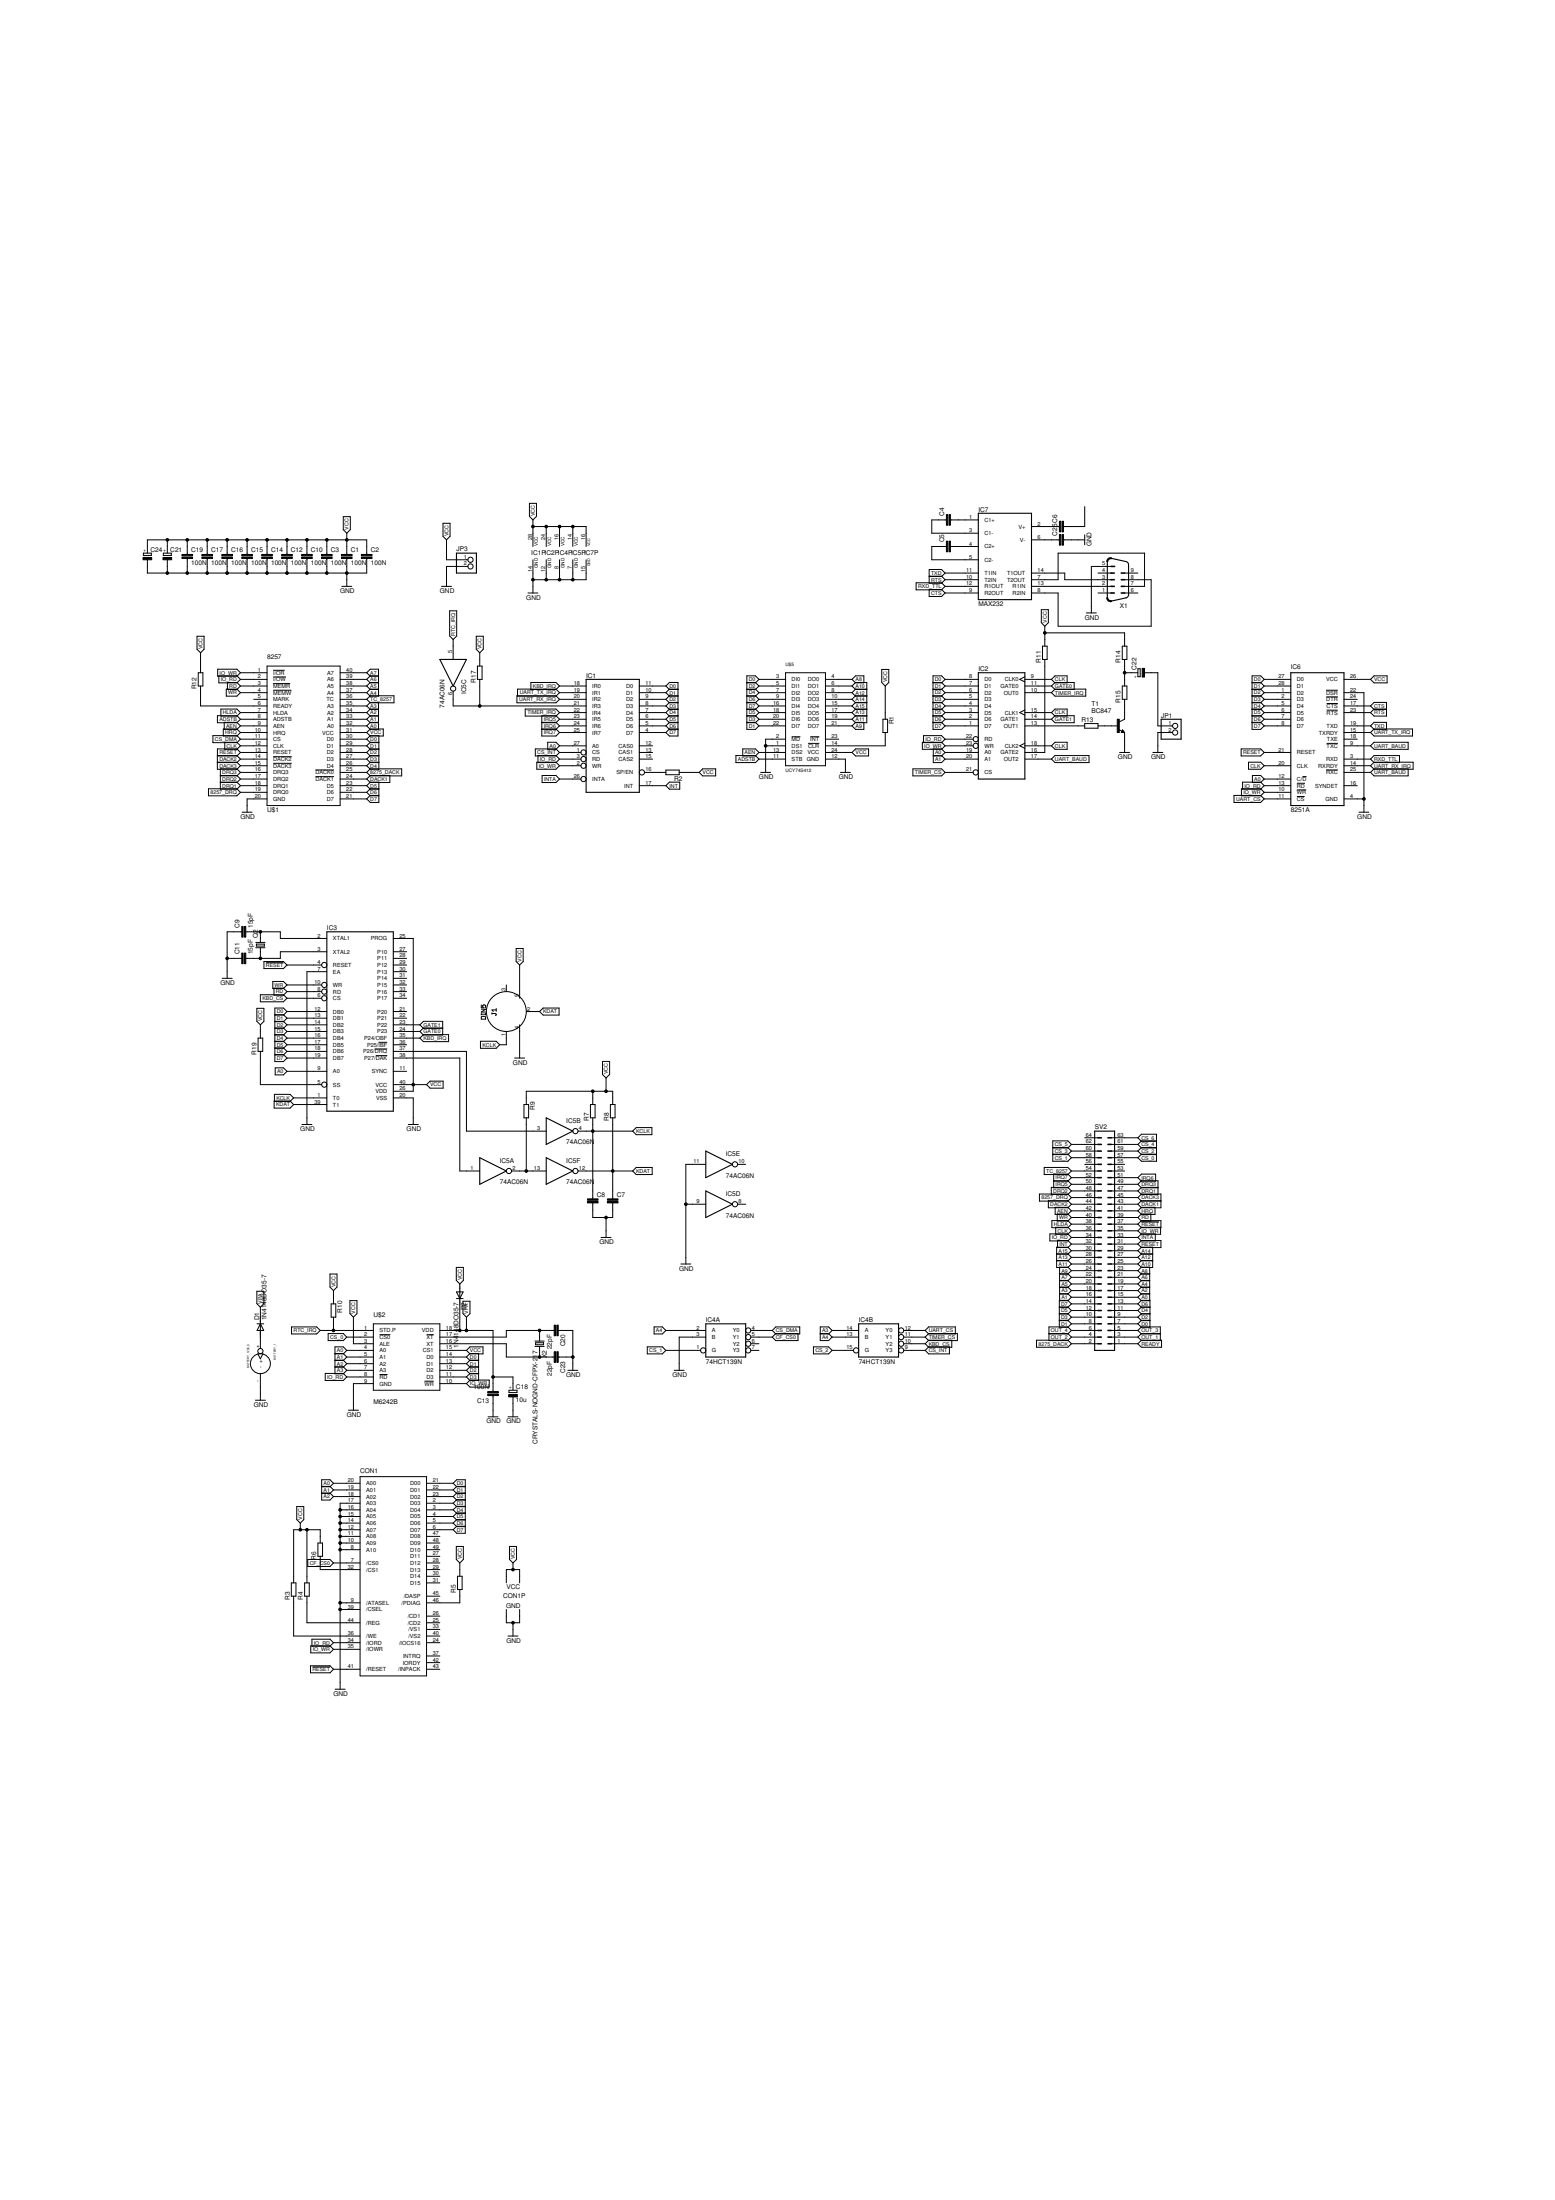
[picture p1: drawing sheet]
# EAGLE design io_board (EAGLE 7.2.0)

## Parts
BATTERY_1  BATTERY_1236_C  [BATTERY_1236_C]
C1  100N  C-EUC0603  [C0603]
C2  100N  C-EUC1206  [C1206]
C3  100N  C-EUC0603  [C0603]
C4  C-EUC0603  [C0603]
C5  C-EUC0603  [C0603]
C6  C-EUC0603  [C0603]
C7  C-EUC0603  [C0603]
C8  C-EUC0603  [C0603]
C9  15pF  C-EUC0603  [C0603]
C10  100N  C-EUC0603  [C0603]
C11  15pF  C-EUC0603  [C0603]
C12  100N  C-EUC0603  [C0603]
C13  100N  C-EUC0603  [C0603]
C14  100N  C-EUC0603  [C0603]
C15  100N  C-EUC0603  [C0603]
C16  100N  C-EUC0603  [C0603]
C17  100N  C-EUC0603  [C0603]
C18  10u  CPOL-EUSMCB  [SMC_B]
C19  100N  C-EUC0603  [C0603]
C20  22pF  C-EUC0603  [C0603]
C21  CPOL-EUE3.5-8  [E3,5-8]
C22  CPOL-EUE2-4  [E2-4]
C23  22pF  C-EUC0603  [C0603]
C24  CPOL-EUSMCB  [SMC_B]
C25  C-EUC0603  [C0603]
CON1  CF-CARD-IDE_MODE  [MI20-50PD-SF]
D1  1N4148DO35-7  [DO35-7]
D2  1N4148DO35-7  [DO35-7]
IC1  8259A  [DIL28-6]
IC2  8253  [DIL24-6]
IC3  UPI-8042AH  [DIL40]
IC4  74HCT139N  [DIL16]
IC5  74AC06N  [DIL14]
IC6  8251A  [DIL28-6]
IC7  MAX232  [DIL16]
J1  DIN5  [DIN5-RA-PTH]
JP1  PINHD-1X2  [1X02]
JP3  PINHD-1X2/90  [1X02/90]
Q2  CRYSTALHC49S  [HC49/S]
R1  R-EU_R0603  [R0603]
R2  R-EU_R0603  [R0603]
R3  R-EU_R0603  [R0603]
R4  R-EU_0204/7  [0204/7]
R5  R-EU_R0603  [R0603]
R6  R-EU_R0603  [R0603]
R7  R-EU_0204/5  [0204/5]
R8  R-EU_M0805  [M0805]
R9  R-EU_R0603  [R0603]
R10  R-EU_R0603  [R0603]
R11  R-EU_R0603  [R0603]
R12  R-EU_R0603  [R0603]
R13  R-EU_R0603  [R0603]
R14  R-EU_0204/5  [0204/5]
R15  R-EU_R0603  [R0603]
R17  R-EU_0204/7  [0204/7]
R19  R-EU_0204/5  [0204/5]
SV2  ML64L  [ML64L]
T1  BC847  [SOT23]
U$1  8257  [DIL40]
U$2  M6242B  [DIL18]
U$5  UCY74S412  [DIL24-6]
X1  M09HP  [M09HP]
X2  CRYSTALS-NOGND-CFPX-217  [3.2X1.5-2-PAD]

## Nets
8257_DRQ: SV2.46 U$1.19(DRQ0)
8275_DACK: SV2.2 U$1.25(!DACK0)
!RESET: CON1.41(/RESET) IC3.4(RESET) SV2.37
A0: CON1.20(A00) IC1.27(A0) IC2.19(A0) IC3.9(A0) IC6.12(C/!D) SV2.15 U$1.32(A0) U$2.4(A0)
A1: CON1.19(A01) IC2.20(A1) SV2.16 U$1.33(A1) U$2.5(A1)
A2: CON1.18(A02) SV2.17 U$1.34(A2) U$2.6(A2)
A3: IC4.14(B:A) SV2.18 U$1.35(A3) U$2.7(A3)
A4: IC4.2(A:A) IC4.13(B:B) SV2.19 U$1.37(A4)
A5: SV2.20 U$1.38(A5)
A6: SV2.21 U$1.39(A6)
A7: SV2.22 U$1.40(A7)
A8: SV2.23 U$5.4(DO0)
A9: SV2.24 U$5.21(DO7)
A10: SV2.25 U$5.6(DO1)
A11: SV2.26 U$5.19(DO6)
A12: SV2.27 U$5.8(DO2)
A13: SV2.28 U$5.17(DO5)
A14: SV2.29 U$5.10(DO3)
A15: SV2.30 U$5.15(DO4)
ADSTB: U$1.8(ADSTB) U$5.11(STB)
AEN: SV2.42 U$1.9(AEN) U$5.13(DS2)
CF_CS0: CON1.7(/CS0) IC4.5(A:Y1)
CLK: IC2.9(CLK0) IC2.15(CLK1) IC2.18(CLK2) IC6.20(CLK) SV2.36 U$1.12(CLK)
CS_0: SV2.57 U$2.2(!CS0)
CS_1: IC4.1(A:G) SV2.58
CS_2: IC4.15(B:G) SV2.59
CS_3: SV2.60
CS_4: SV2.61
CS_5: SV2.62
CS_6: SV2.63
CS_DMA: IC4.4(A:Y0) U$1.11(CS)
CS_INT: IC1.1(CS) IC4.9(B:Y3)
CTS: IC6.17(!CTS) IC7.9(R2OUT)
D0: CON1.21(D00) IC1.11(D0) IC2.8(D0) IC3.12(DB0) IC6.27(D0) SV2.7 U$1.30(D0) U$2.14(D0) U$5.3(DI0)
D1: CON1.22(D01) IC1.10(D1) IC2.7(D1) IC3.13(DB1) IC6.28(D1) SV2.8 U$1.29(D1) U$2.13(D1) U$5.22(DI7)
D2: CON1.23(D02) IC1.9(D2) IC2.6(D2) IC3.14(DB2) IC6.1(D2) SV2.9 U$1.28(D2) U$2.12(D2) U$5.5(DI1)
D3: CON1.2(D03) IC1.8(D3) IC2.5(D3) IC3.15(DB3) IC6.2(D3) SV2.10 U$1.27(D3) U$2.11(D3) U$5.20(DI6)
D4: CON1.3(D04) IC1.7(D4) IC2.4(D4) IC3.16(DB4) IC6.5(D4) SV2.11 U$1.26(D4) U$5.7(DI2)
D5: CON1.4(D05) IC1.6(D5) IC2.3(D5) IC3.17(DB5) IC6.6(D5) SV2.12 U$1.23(D5) U$5.18(DI5)
D6: CON1.5(D06) IC1.5(D6) IC2.2(D6) IC3.18(DB6) IC6.7(D6) SV2.13 U$1.22(D6) U$5.9(DI3)
D7: CON1.6(D07) IC1.4(D7) IC2.1(D7) IC3.19(DB7) IC6.8(D7) SV2.14 U$1.21(D7) U$5.16(DI4)
DACK1: SV2.43 U$1.24(!DACK1)
DACK2: SV2.44 U$1.14(!DACK2)
DACK3: SV2.45 U$1.15(!DACK3)
DRQ1: SV2.47 U$1.18(DRQ1)
DRQ2: SV2.48 U$1.17(DRQ2)
DRQ3: SV2.49 U$1.16(DRQ3)
GATE0: IC2.11(GATE0) IC3.24(P23)
GATE1: IC2.14(GATE1) IC3.23(P22)
GATE2: IC2.16(GATE2) R11.1
GND: BATTERY_1.- C1.2 C2.2 C3.2 C7.2 C8.2 C9.1 C10.2 C11.1 C12.2 C13.1 C14.2 C15.2 C16.2 C17.2 C18.- C19.2 C20.1 C21.- C23.1 C24.- C25.2 CON1.1(GND1) CON1.8(A10) CON1.9(/ATASEL) CON1.10(A09) CON1.11(A08) CON1.12(A07) CON1.14(A06) CON1.15(A05) CON1.16(A04) CON1.17(A03) CON1.39(/CSEL) CON1.50(GND2) IC1.14(GND) IC2.12(GND) IC3.7(EA) IC3.20(VSS) IC4.3(A:B) IC4.8(P:GND) IC5.7(P:GND) IC5.9(D:I) IC5.11(E:I) IC6.4(GND) IC6.22(!DSR) IC7.15(GND) J1.4 JP1.2 JP3.2 T1.2(E) U$1.20(GND) U$2.9(GND) U$5.1(DS1) U$5.2(!MD) U$5.12(GND) X1.5
HLDA: SV2.38 U$1.7(HLDA)
HRQ: SV2.41 U$1.10(HRQ)
INT: IC1.17(INT) SV2.32
INTA: IC1.26(INTA) SV2.33
IO_RD: CON1.34(/IORD) IC1.3(RD) IC2.22(RD) IC6.13(!RD) SV2.34 U$1.2(!I/OW) U$2.8(!RD)
IO_WR: CON1.35(/IOWR) IC1.2(WR) IC2.23(WR) IC6.10(!WR) SV2.35 U$1.1(!I/OR) U$2.10(!WR)
IRQ5: IC1.23(IR5) SV2.50
IRQ6: IC1.24(IR6) SV2.51
IRQ7: IC1.25(IR7) SV2.52
KBD_CS: IC3.6(CS) IC4.10(B:Y2)
KBD_IRQ: IC1.18(IR0) IC3.35(P24/OBF)
KCLK: C8.1 IC3.1(T0) IC5.4(B:O) J1.1 R7.1
KDAT: C7.1 IC3.39(T1) IC5.12(F:O) J1.2 R8.1
N$1: R1.2 U$5.14(!CLR)
N$2: IC1.16(SP/EN) R2.2
N$3: IC3.38(P27/!DAK) IC5.1(A:I)
N$4: CON1.36(/WE) R3.1
N$5: R12.1 U$1.6(READY)
N$6: IC2.13(OUT1) R13.1
N$7: IC7.7(T2OUT) X1.7
N$8: IC7.13(R1IN) X1.2
N$9: C4.2 IC7.1(C1+)
N$10: C5.2 IC7.4(C2+)
N$11: C5.1 IC7.5(C2-)
N$12: C4.1 IC7.3(C1-)
N$13: C6.1 IC7.2(V+)
N$14: C25.1 IC7.6(V-)
N$15: C9.2 IC3.2(XTAL1) Q2.2
N$16: C11.2 IC3.3(XTAL2) Q2.1
N$17: IC3.37(P26/!DRQ) IC5.3(B:I)
N$18: IC7.14(T1OUT) X1.3
N$19: CON1.44(/REG) R4.1
N$20: IC5.2(A:O) IC5.13(F:I) R9.2
N$21: CON1.46(/PDIAG) R5.1
N$22: BATTERY_1.+ D1.A
N$26: R13.2 T1.1(B)
N$27: R15.1 T1.3(C)
N$28: IC7.8(R2IN) X1.8
N$29: CON1.32(/CS1) R6.1
N$30: C22.- JP1.1
N$31: C22.+ R14.1 R15.2
N$32: IC1.21(IR3) IC5.6(C:O) R17.1
N$35: IC3.5(SS) R19.1
OUT_1: SV2.3
OUT_2: SV2.4
OUT_3: SV2.5
OUT_4: SV2.6
RD: IC3.8(RD) SV2.39 U$1.3(!MEMR)
READY: SV2.1
RESET: IC6.21(RESET) SV2.31 U$1.13(RESET)
RTC_IRQ: IC5.5(C:I) R10.2 U$2.1(STD.P)
RTS: IC6.23(!RTS) IC7.10(T2IN)
RXD_TTL: IC6.3(RXD) IC7.12(R1OUT)
SOSCI: C20.2 U$2.17(!XT) X2.1
SOSCO: C23.2 U$2.16(XT) X2.2
TC_8257: SV2.54 U$1.36(TC)
TIMER_CS: IC2.21(CS) IC4.11(B:Y1)
TIMER_IRQ: IC1.22(IR4) IC2.10(OUT0)
TXD: IC6.19(TXD) IC7.11(T1IN)
UART_BAUD: IC2.17(OUT2) IC6.9(!TXC) IC6.25(!RXC)
UART_CS: IC4.12(B:Y0) IC6.11(!CS)
UART_RX_IRQ: IC1.20(IR2) IC6.14(RXRDY)
UART_TX_IRQ: IC1.19(IR1) IC6.15(TXRDY)
VCC: C1.1 C2.1 C3.1 C6.2 C10.1 C12.1 C14.1 C15.1 C16.1 C17.1 C19.1 C21.+ C24.+ CON1.13(VCC2) CON1.38(VCC1) D2.A IC1.28(VCC) IC2.24(VCC) IC3.25(PROG) IC3.26(VDD) IC3.40(VCC) IC4.16(P:VCC) IC5.14(P:VCC) IC6.26(VCC) IC7.16(VCC) J1.5 JP3.1 R1.1 R2.1 R3.2 R4.2 R5.2 R6.2 R7.2 R8.2 R9.1 R10.1 R11.2 R12.2 R14.2 R17.2 R19.2 U$1.31(VCC) U$2.3(ALE) U$2.15(CS1) U$5.24(VCC)
VPA: C13.2 C18.+ D1.C D2.C U$2.18(VDD)
WR: IC3.10(WR) SV2.40 U$1.4(!MEMW)
Unconnected: CON1.24(/IOCS16) CON1.25(/CD2) CON1.26(/CD1) CON1.27(D11) CON1.28(D12) CON1.29(D13) CON1.30(D14) CON1.31(D15) CON1.33(/VS1) CON1.37(INTRQ) CON1.40(/VS2) CON1.42(IORDY) CON1.43(/INPACK) CON1.45(/DASP) CON1.47(D08) CON1.48(D09) CON1.49(D10) IC1.12(CAS0) IC1.13(CAS1) IC1.15(CAS2) IC3.11(SYNC) IC3.21(P20) IC3.22(P21) IC3.27(P10) IC3.28(P11) IC3.29(P12) IC3.30(P13) IC3.31(P14) IC3.32(P15) IC3.33(P16) IC3.34(P17) IC3.36(P25/!IBF) IC4.6(A:Y2) IC4.7(A:Y3) IC5.8(D:O) IC5.10(E:O) IC6.16(SYNDET) IC6.18(TXE) IC6.24(!DTR) J1.3 SV2.53 SV2.55 SV2.56 SV2.64 U$1.5(MARK) U$5.23(!INT) X1.1 X1.4 X1.6 X1.9
